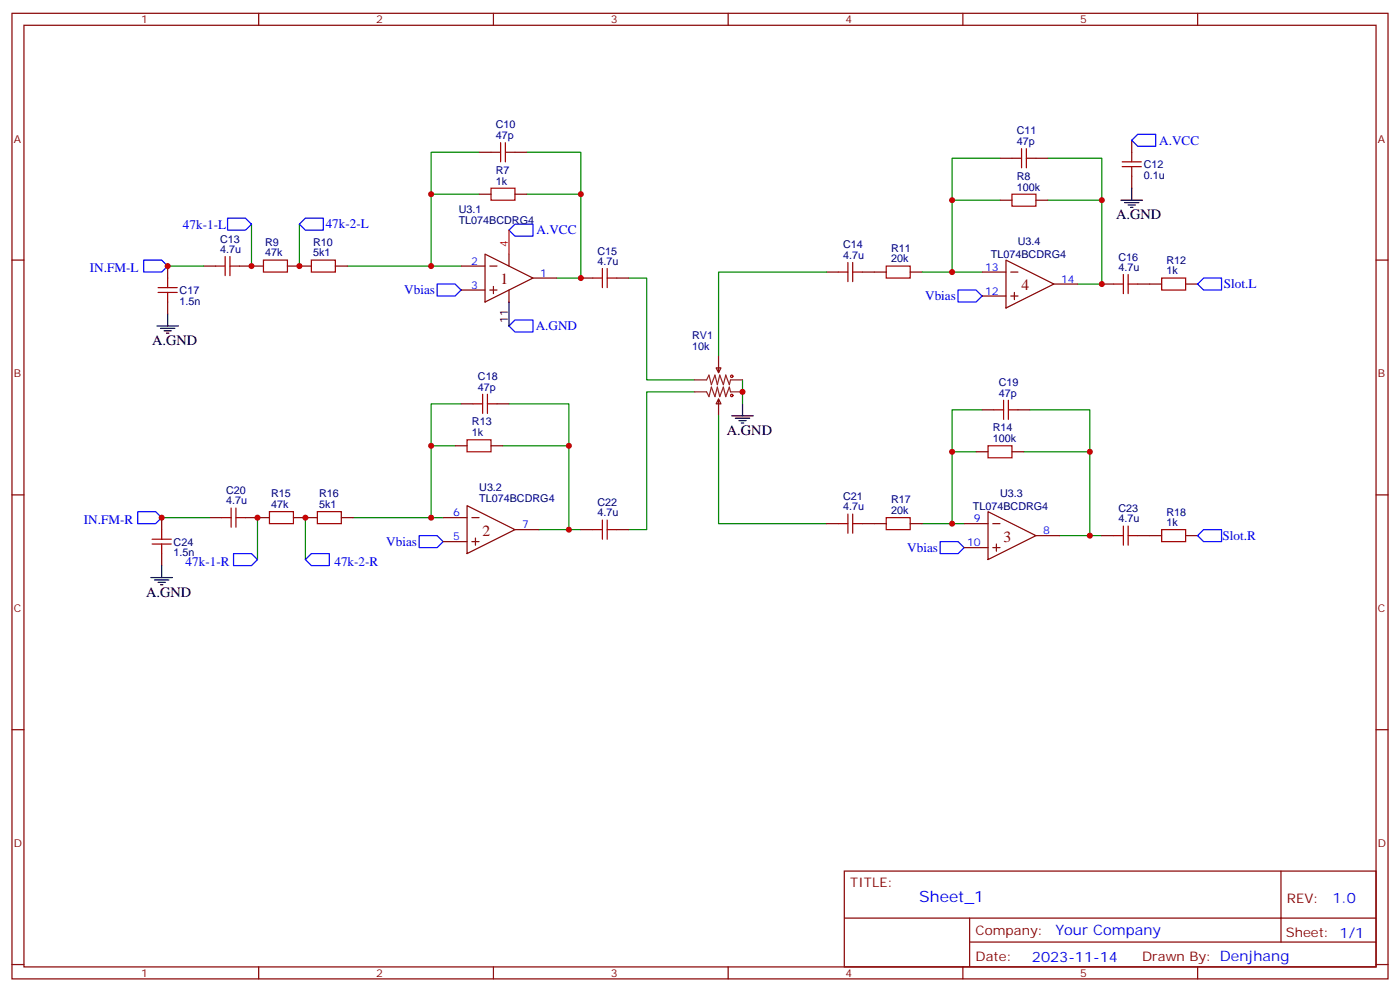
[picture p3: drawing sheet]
<svg xmlns="http://www.w3.org/2000/svg" width="412mm" height="292mm" viewBox="0 0 412 292" stroke-linecap="round" stroke-linejoin="round" font-family="sans-serif">
<g fill="none" stroke="#870000" stroke-width=".35">
<path d="M3.5 3.9h405.4v284.4h-405.4zM7.1 7.4h398.2v277.3h-398.2zM76.2 3.9v3.5M145.3 3.9v3.5M214.5 3.9v3.5M283.6 3.9v3.5M352.8 3.9v3.5M141.1 44.8h3.5M141.1 57.2h3.5M151.7 44.8h3.5M151.7 57.2h3.5M294.6 46.6h3.5"/>
<path d="M294.6 58.9h3.5M305.2 46.6h3.5M305.2 58.9h3.5M333.4 41.3v3.5M333.4 51.9v3.5M3.5 76.6h3.6M49.4 78.4v3.5M60 78.4h3.5M70.6 78.4h7M84.7 78.4h7M98.8 78.4h3.5M135.8 78.4h7.1"/>
<path d="M142.9 74.8l14.1 7.1-14.1 7zM144.3 78.4h2.1M149.9 74.8v3.6M296.3 76.6l14.1 7-14.1 7.1zM405.3 76.6h3.6M49.4 88.9v3.6M135.8 85.4h7.1M144.3 85.4h2.1M145.3 84.3v2.2M149.9 85.4v3.5M157 81.9h7M171.1 81.9h3.5"/>
<path d="M181.7 81.9h3.5M243.4 80.1h3.5M254 80.1h7.1M268.1 80.1h3.5M289.3 80.1h7M289.3 87.2h7M297.7 80.1h2.2M297.7 87.2h2.2M298.8 86.1v2.1M310.4 83.6h7.1M324.6 83.6h3.5M335.1 83.6h7.1"/>
<path d="M349.2 83.6h3.6M135.8 118.9h3.5M146.4 118.9h3.5M211 108.3h1.4l-.7 1.4zM211.7 117.5l.7 1.4h-1.4zM211.7 104.8v4.9M211.7 117.5v4.9M134.1 131.3h3.5M144.6 131.3h3.6M287.5 133h3.5M289.3 120.7h3.5M298.1 133h3.5"/>
<path d="M299.9 120.7h3.5M3.5 145.7h3.6M47.6 152.4v3.6M61.7 152.4h3.6M72.3 152.4h7.1M86.4 152.4h7.1M100.5 152.4h3.6M130.5 152.4h7.1M130.5 159.5h7.1M137.6 148.9l14.1 7.1-14.1 7zM139 152.4h2.1M139 159.5h2.1"/>
<path d="M140.1 158.4v2.1M151.7 156h7M171.1 156h3.5M181.7 156h3.5M243.4 154.2h3.5M254 154.2h7.1M268.1 154.2h3.5M284 154.2h7M291 150.7l14.2 7-14.2 7.1zM292.5 154.2h2.1M305.2 157.7h7M324.6 157.7h3.5"/>
<path d="M335.1 157.7h7.1M349.2 157.7h3.6M405.3 145.7h3.6M47.6 163v3.5M284 161.3h7M292.5 161.3h2.1M293.5 160.2v2.1M3.5 214.9h3.6M405.3 214.9h3.6M248.7 256.5h156.6v28.2h-156.6zM377.3 256.5v20.9M248.7 270.4h156.5"/>
<path d="M285.6 277.4h119.6M285.6 270.4v14.1M3.5 284h3.6M76.2 284.7v3.6M145.3 284.7v3.6M214.5 284.7v3.6M283.6 284.7v3.6M352.8 284.7v3.6M405.3 284h3.6"/>
</g>
<g fill="none" stroke="#008700" stroke-width=".35">
<path d="M141.1 57.2h-14.1v21.2M141.1 44.8h-14.1v12.4M155.2 57.2h15.9v24.7h-7.1M155.2 44.8h15.9v12.4M294.6 58.9h-14.1v21.2M294.6 46.6h-14.1v12.3M308.7 58.9h15.9v24.7h-7.1M308.7 46.6h15.9v12.3M49.4 78.4h10.6M74.1 66v12.4M88.2 66v12.4M102.3 78.4h33.5"/>
<path d="M185.2 81.9h5.3v30h14.1M243.4 80.1h-31.7v24.7M271.6 80.1h17.7M135.8 118.9h-8.8v12.4M149.9 118.9h17.7v12.4M204.6 115.4h-14.1v40.6h-5.3M218.7 111.9v7M134.1 131.3h-7.1v21.1M148.2 131.3h19.4v24.7h-8.9M211.7 122.4v31.8h31.7M287.5 133h-7v21.2M289.3 120.7h-8.8v12.3"/>
<path d="M301.6 133h19.4v24.7h-8.8M303.4 120.7h17.6v12.3M47.6 152.4h14.1M75.8 152.4v12.4M90 152.4v12.4M104.1 152.4h26.4M167.6 156h3.5M271.6 154.2h12.4M321 157.7h3.6"/>
</g>
<g fill="none" stroke="#a10000" stroke-width=".35">
<path d="M144.6 55.4h7.1v3.5h-7.1zM144.6 44.8h2.9M147.5 42v5.7M148.9 44.8h2.8M148.9 42v5.7M298.1 57.2h7.1v3.5h-7.1zM298.1 46.6h2.8M300.9 43.8v5.6M302.3 46.6h2.9M302.3 43.8v5.6M330.6 49.1h5.6M330.6 47.7h5.6"/>
<path d="M333.4 44.8v2.9M333.4 49.1v2.8M63.5 78.4h2.8M66.3 75.5v5.7M67.7 78.4h2.9M67.7 75.5v5.7M77.6 76.6h7.1v3.5h-7.1zM91.7 76.6h7.1v3.5h-7.1zM177.4 79.1v5.6M178.9 79.1v5.6M249.8 77.3v5.6M251.2 77.3v5.6"/>
<path d="M261.1 78.4h7v3.5h-7zM46.6 86.1h5.6M46.6 84.7h5.6M49.4 81.9v2.8M49.4 86.1v2.8M174.6 81.9h2.8M178.9 81.9h2.8M246.9 80.1h2.9M251.2 80.1h2.8M328.1 83.6h2.8M330.9 80.8v5.7M332.3 80.8v5.7"/>
<path d="M332.3 83.6h2.8M342.2 81.9h7v3.5h-7zM139.3 118.9h2.9M142.2 116.1v5.6M143.6 118.9h2.8M143.6 116.1v5.6M295.6 117.9v5.6M297 117.9v5.6M137.6 129.5h7v3.5h-7zM291 131.3h7.1v3.5h-7.1zM292.8 120.7h2.8M297 120.7h2.9"/>
<path d="M44.8 158.8h5.6M47.6 156v2.8M65.3 152.4h2.8M68.1 149.6v5.7M69.5 152.4h2.8M69.5 149.6v5.7M79.4 150.7h7v3.5h-7zM93.5 150.7h7v3.5h-7zM174.6 156h2.8M177.4 153.1v5.7M178.9 156h2.8M178.9 153.1v5.7"/>
<path d="M246.9 154.2h2.9M249.8 151.4v5.6M251.2 151.4v5.6M251.2 154.2h2.8M261.1 152.4h7v3.6h-7zM328.1 157.7h2.8M330.9 154.9v5.6M332.3 157.7h2.8M332.3 154.9v5.6M342.2 156h7v3.5h-7zM44.8 160.2h5.6M47.6 160.2v2.8"/>
<circle cx="215.5" cy="110.8" r=".35"/>
<circle cx="215.5" cy="116.5" r=".35"/>
</g>
<g fill="none" stroke="#00f" stroke-width=".35">
<path d="M335.1 39.5h5.3v3.6h-5.3l-1.7-1.8zM42.3 76.6h5.3l1.8 1.8-1.8 1.7h-5.3zM67 64.2h5.3l1.8 1.8-1.8 1.8h-5.3zM88.2 66l1.8-1.8h5.2v3.6h-5.2zM151.7 66h5.3v3.5h-5.3l-1.8-1.7zM128.8 83.6h5.3l1.7 1.8-1.7 1.8h-5.3zM149.9 96l1.8-1.8h5.3v3.6h-5.3zM282.2 85.4h5.3l1.8 1.8-1.8 1.7h-5.3zM354.5 81.9h5.3v3.5h-5.3l-1.7-1.8zM40.6 150.7h5.3l1.7 1.7-1.7 1.8h-5.3zM123.5 157.7h5.3l1.7 1.8-1.7 1.8h-5.3zM276.9 159.5h5.3l1.8 1.8-1.8 1.7h-5.3z"/>
<path d="M354.5 156h5.3v3.5h-5.3l-1.7-1.8zM68.8 163h5.3l1.7 1.8-1.7 1.7h-5.3zM91.7 163h5.3v3.5h-5.3l-1.7-1.7z"/>
</g>
<g fill="none" stroke="#000" stroke-width=".35">
<path d="M330.2 58.9h6.3M331.3 59.7h4.2M333.4 55.4v3.5M332.3 60.4h2.1M333 61.1h.7M46.2 96h6.4M47.3 96.7h4.2M48.3 97.4h2.1M49 98.1h.7M49.4 92.5v3.5M149.9 88.9v7.1M218.7 118.9v3.5"/>
<path d="M215.5 122.4h6.4M216.6 123.2h4.2M217.7 123.9h2.1M218.4 124.6h.7M44.4 170.1h6.4M45.5 170.8h4.2M46.6 171.5h2.1M47.3 172.2h.7M47.6 166.5v3.6"/>
</g>
<path d="M204.6 111.9h3.5l.7-1.4 .7 2.8 1.1-2.8 .7 2.8 .7-2.8 1.1 2.8 .7-2.8 1 2.8 .4-1.4h3.5M204.6 115.4h3.5l.7 1.4 .7-2.8 1.1 2.8 .7-2.8 .7 2.8 1.1-2.8 .7 2.8 1-2.8 .4 1.4h3.5" fill="none" stroke="#8c2424" stroke-width=".35"/>
<path d="M149.9 67.8v7" fill="none" stroke="#f00" stroke-width=".35"/>
<g fill="#c00">
<circle cx="321" cy="157.7" r=".88"/>
<circle cx="324.6" cy="83.6" r=".88"/>
<circle cx="280.5" cy="80.1" r=".88"/>
<circle cx="280.5" cy="58.9" r=".88"/>
<circle cx="324.6" cy="58.9" r=".88"/>
<circle cx="280.5" cy="154.2" r=".88"/>
<circle cx="280.5" cy="133" r=".88"/>
<circle cx="321" cy="133" r=".88"/>
<circle cx="218.7" cy="115.4" r=".88"/>
<circle cx="167.6" cy="156" r=".88"/>
<circle cx="171.1" cy="81.9" r=".88"/>
<circle cx="127" cy="78.4" r=".88"/>
<circle cx="127" cy="57.2" r=".88"/>
<circle cx="171.1" cy="57.2" r=".88"/>
<circle cx="127" cy="152.4" r=".88"/>
<circle cx="127" cy="131.3" r=".88"/>
<circle cx="167.6" cy="131.3" r=".88"/>
<circle cx="75.8" cy="152.4" r=".88"/>
<circle cx="74.1" cy="78.4" r=".88"/>
<circle cx="88.2" cy="78.4" r=".88"/>
<circle cx="90" cy="152.4" r=".88"/>
<circle cx="49.4" cy="78.4" r=".88"/>
<circle cx="47.6" cy="152.4" r=".88"/>
</g>
<g font-size="4.6" fill="#800">
<text x="147.5" y="83.6">1</text>
<text x="300.9" y="85.4">4</text>
<text x="142.2" y="157.7">2</text>
<text x="295.6" y="159.5">3</text>
</g>
<text font-size="4.6" fill="#00f" x="270.8" y="265.5">Sheet_1</text>
<g font-size="4.2">
<text x="328.8" y="64.6">A.GND</text>
<text x="44.8" y="101.6">A.GND</text>
<text x="214.1" y="128.1">A.GND</text>
<text x="43" y="175.7">A.GND</text>
</g>
<g font-size="4.2" fill="#00f">
<text x="392.5" y="265.8">1.0</text>
<text x="310.9" y="275.3">Your Company</text>
<text x="304" y="283.1">2023-11-14</text>
</g>
<g font-size="3.9" fill="#00f">
<text x="341.5" y="42.6">A.VCC</text>
<text x="53.9" y="67.3">47k-1-L</text>
<text x="96" y="67.3">47k-2-L</text>
<text x="158.1" y="69">A.VCC</text>
<text x="26.5" y="80.1">IN.FM-L</text>
<text x="119.1" y="86.7">Vbias</text>
<text x="272.5" y="88.4">Vbias</text>
<text x="360.5" y="84.9">Slot.L</text>
<text x="157.8" y="97.3">A.GND</text>
<text x="24.7" y="154.2">IN.FM-R</text>
<text x="113.8" y="160.8">Vbias</text>
<text x="360.2" y="159">Slot.R</text>
<text x="54.7" y="166.5">47k-1-R</text>
<text x="98.5" y="166.6">47k-2-R</text>
<text x="267.3" y="162.5">Vbias</text>
</g>
<g font-size="3.9" fill="#800">
<text x="250.5" y="261.1">TITLE:</text>
<text x="379.1" y="265.8">REV:</text>
<text x="287.4" y="275.3">Company:</text>
<text x="378.7" y="275.9">Sheet: 1/1</text>
<text x="287.4" y="283">Date:</text>
<text x="336.4" y="283.1">Drawn By: Denjhang</text>
</g>
<g font-size="3.2" fill="#800">
<text x="41.6" y="6.9">1</text>
<text x="110.8" y="6.9">2</text>
<text x="179.9" y="6.9">3</text>
<text x="249.1" y="6.9">4</text>
<text x="318.2" y="6.9">5</text>
<text x="4.1" y="42">A</text>
<text x="405.9" y="42">A</text>
<text x="4.1" y="111.2">B</text>
<text x="405.9" y="111.2">B</text>
<text x="4.1" y="180.3">C</text>
<text x="405.9" y="180.3">C</text>
<text x="4.1" y="249.4">D</text>
<text x="405.9" y="249.4">D</text>
<text x="41.6" y="287.7">1</text>
<text x="110.8" y="287.7">2</text>
<text x="179.9" y="287.7">3</text>
<text x="249.1" y="287.7">4</text>
<text x="318.2" y="287.7">5</text>
</g>
<g font-size="3.2" fill="#000080">
<text x="146.1" y="41">47p</text>
<text x="146.1" y="37.8">C10</text>
<text x="299.5" y="39.5">C11</text>
<text x="299.5" y="42.7">47p</text>
<text x="146.1" y="51.1">R7</text>
<text x="299.5" y="52.9">R8</text>
<text x="336.9" y="52.7">0.1u</text>
<text x="336.9" y="49.5">C12</text>
<text x="146.1" y="54.4">1k</text>
<text x="299.5" y="56.1">100k</text>
<text x="135.1" y="62.8">U3.1</text>
<text x="64.9" y="71.4">C13</text>
<text x="135.1" y="66">TL074BCDRG4</text>
<text x="64.9" y="74.5">4.7u</text>
<text x="78.1" y="75.5">47k</text>
<text x="78.1" y="72.4">R9</text>
<text x="92.2" y="75.5">5k1</text>
<text x="92.2" y="72.4">R10</text>
<text x="176" y="78">4.7u</text>
<text x="176" y="75">C15</text>
<text x="248.4" y="76.2">4.7u</text>
<text x="248.4" y="73.1">C14</text>
<text x="262.5" y="77.3">20k</text>
<text x="262.5" y="74.1">R11</text>
<text x="291.9" y="75.9">TL074BCDRG4</text>
<text x="299.8" y="72.2">U3.4</text>
<text x="329.4" y="76.7">C16</text>
<text x="343.6" y="77.7">R12</text>
<text x="329.4" y="79.8">4.7u</text>
<text x="343.6" y="80.8">1k</text>
<text x="52.9" y="89.7">1.5n</text>
<text x="52.9" y="86.7">C17</text>
<text x="203.9" y="99.9">RV1</text>
<text x="203.9" y="103">10k</text>
<text x="140.8" y="111.9">C18</text>
<text x="294.2" y="113.6">C19</text>
<text x="140.8" y="115">47p</text>
<text x="294.2" y="116.8">47p</text>
<text x="139" y="125.2">R13</text>
<text x="139" y="128.4">1k</text>
<text x="292.5" y="130.2">100k</text>
<text x="292.5" y="127">R14</text>
<text x="66.6" y="148.6">4.7u</text>
<text x="66.6" y="145.5">C20</text>
<text x="79.9" y="149.6">47k</text>
<text x="79.9" y="146.4">R15</text>
<text x="94" y="149.6">5k1</text>
<text x="94" y="146.4">R16</text>
<text x="141.2" y="147.7">TL074BCDRG4</text>
<text x="141.2" y="144.5">U3.2</text>
<text x="176" y="149">C22</text>
<text x="248.4" y="147.2">C21</text>
<text x="262.5" y="148.2">R17</text>
<text x="294.6" y="146.3">U3.3</text>
<text x="176" y="152.1">4.7u</text>
<text x="248.4" y="150.3">4.7u</text>
<text x="262.5" y="151.4">20k</text>
<text x="286.6" y="150">TL074BCDRG4</text>
<text x="329.4" y="153.8">4.7u</text>
<text x="329.4" y="150.8">C23</text>
<text x="343.6" y="154.9">1k</text>
<text x="343.6" y="151.8">R18</text>
<text x="51.2" y="160.8">C24</text>
<text x="51.2" y="163.8">1.5n</text>
</g>
<g font-size="3.2" fill="#00f">
<text x="138.7" y="78">2</text>
<text x="159.1" y="81.5">1</text>
<text x="290.2" y="79.8">13</text>
<text x="312.6" y="83.3">14</text>
<text x="138.7" y="85.1">3</text>
<text x="290.2" y="86.8">12</text>
<text x="133.5" y="152.1">6</text>
<text x="153.8" y="155.6">7</text>
<text x="286.9" y="153.8">9</text>
<text x="133.5" y="159.1">5</text>
<text x="284.9" y="160.9">10</text>
<text x="307.3" y="157.4">8</text>
</g>
<text font-size="3.2" fill="#f00" x="149.6" y="72.7" transform="rotate(-90 149.6 72.7)">4</text>
<text font-size="3.2" x="149.6" y="95.1" transform="rotate(-90 149.6 95.1)">11</text>
</svg>
